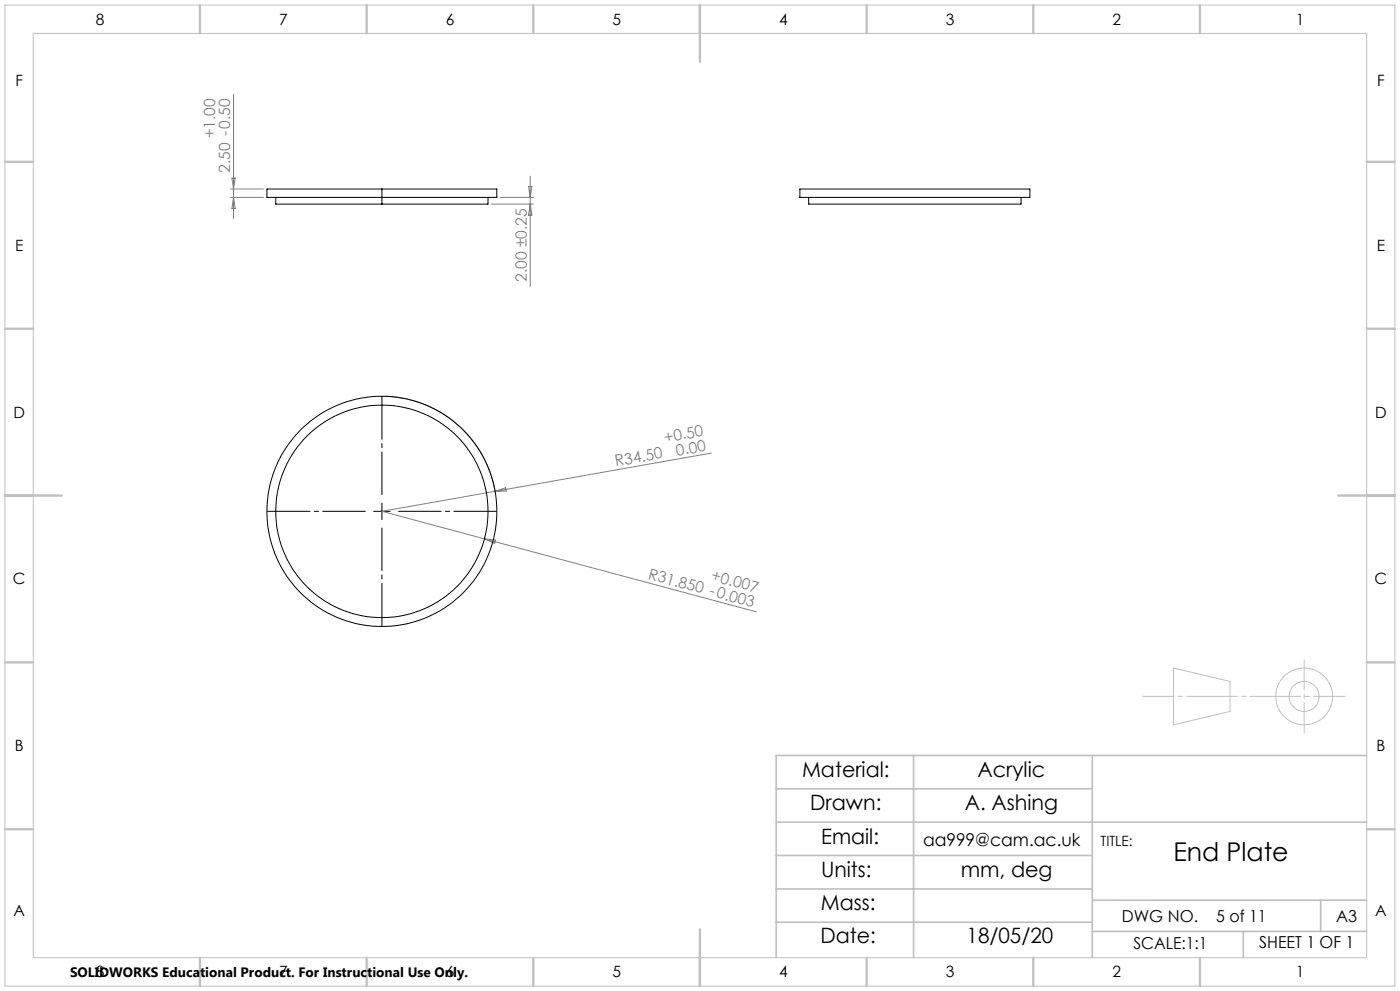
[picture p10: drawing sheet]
<svg xmlns="http://www.w3.org/2000/svg" width="420mm" height="297mm" viewBox="0 0 420 297" stroke-linecap="round" stroke-linejoin="round" font-family="sans-serif">
<g fill="none" stroke="#c0c0c0" stroke-width=".3">
<path d="M1.5 1.5h417v294h-417zM10 10h400v277h-400zM352 200.2l17 4v9l-17 4z"/>
<circle cx="391.2" cy="208.7" r="4.5"/>
<circle cx="391.2" cy="208.7" r="8.5"/>
</g>
<g fill="none" stroke="#808080" stroke-width=".3">
<path d="M70.1 28.3v37.2M69.1 56.7h10M69.1 59.2h10M69.6 53.4h1l-.5 3.3zM70.1 59.2l.5 3.3h-1zM150.1 59.2h10M158.6 55.9h1l-.5 3.3zM159.1 52.8v33M147.4 61.2h12.7M159.1 61.2l.5 3.3h-1zM115.6 118.8a34.5 34.5 0 0 1 33.1 29.4M213.4 135.8l-64.8 11.4"/>
<path d="M148.6 147.2l-34 6 30.7 8.3M148.6 147.2l3.1-1 .2 1zM145.3 161.5l81.6 21.9M145.3 161.5l3.4 .4-.3 .9z"/>
</g>
<path d="M109.6 153.2h-29.4M114.6 148.2v-29.3M114.6 158.2v29.4M119.6 153.2h29.3" fill="none" stroke="#000" stroke-width=".3" stroke-dasharray="15.2 1.3 1.3 1.3" stroke-dashoffset="2.5"/>
<g fill="none" stroke="#000" stroke-width=".3">
<path d="M80.1 56.7h68.9v2.5h-68.9zM82.7 59.2v2h31.9M114.6 56.7v4.5M146.4 59.2v2h-31.8M240 56.7h69v2.5h-69zM242.6 59.2v2h63.7v-2M112.1 153.2h5M114.6 150.8v4.9"/>
<circle cx="114.6" cy="153.2" r="34.5"/>
<circle cx="114.6" cy="153.3" r="31.8"/>
</g>
<path d="M403.5 208.7h-60.7" fill="none" stroke="#c0c0c0" stroke-width=".3" stroke-dasharray="15.2 1.3 1.3 1.3" stroke-dashoffset="5.8"/>
<path d="M391.3 197.8v21.8" fill="none" stroke="#c0c0c0" stroke-width=".3" stroke-dasharray="15.2 1.3 1.3 1.3" stroke-dashoffset="6.2"/>
<path d="M232.9 236.4h94.8M274.1 226.4v60.6M327.7 226.4v60.6M410 226.4h-177.1v60.6M232.9 246.4h177.1M232.9 256.4h94.8M232.9 266.4h94.8M232.9 276.4h94.8M327.7 279.1h82.3M373 279.1v7.9M396.2 269.8v9.3M410 269.8h-82" fill="none" stroke="#c0c0c0" stroke-width=".5"/>
<g fill="none" stroke="#c0c0c0" stroke-width=".7">
<path d="M60 1.5v8.5M110 1.5v8.5M160 1.5v8.5M210 1.5v17M260 1.5v8.5M310 1.5v8.5M360 1.5v8.5M1.5 48.5h8.5M410 48.5h8.5M1.5 98.5h8.5M410 98.5h8.5M1.5 148.5h17"/>
<path d="M401.5 148.5h17M1.5 198.5h8.5M410 198.5h8.5M1.5 248.5h8.5M410 248.5h8.5M210 278.5v17M60 287v8.5M110 287v8.5M160 287v8.5M260 287v8.5M310 287v8.5M360 287v8.5"/>
</g>
<text font-size="7.8" x="352" y="258">End Plate</text>
<g font-size="6.3">
<text x="240.6" y="232.7">Material:</text>
<text x="293.2" y="232.7">Acrylic</text>
<text x="243" y="242.7">Drawn:</text>
<text x="289.4" y="242.7">A. Ashing</text>
<text x="246.3" y="252.9">Email:</text>
<text x="246.3" y="262.7">Units:</text>
<text x="288.2" y="262.7">mm, deg</text>
<text x="246.3" y="272.7">Mass:</text>
<text x="246.2" y="282.6">Date:</text>
<text x="290" y="282.6">18/05/20</text>
</g>
<text font-size="5.3" x="276.9" y="253.4">aa999@cam.ac.uk</text>
<g font-size="4.9">
<text x="336.5" y="276.3">DWG NO.</text>
<text x="364.9" y="276.3">5 of 11</text>
<text x="400.9" y="276.3">A3</text>
<text x="340" y="284.4">SCALE:1:1</text>
<text x="377.8" y="284.2">SHEET 1 OF 1</text>
</g>
<g font-size="4.7">
<text x="28.7" y="7.4">8</text>
<text x="83.7" y="7.4">7</text>
<text x="133.7" y="7.4">6</text>
<text x="183.7" y="7.4">5</text>
<text x="233.7" y="7.4">4</text>
<text x="283.7" y="7.4">3</text>
<text x="333.7" y="7.4">2</text>
<text x="388.7" y="7.4">1</text>
<text x="4.6" y="25.9">F</text>
<text x="413.1" y="25.9">F</text>
<text x="4.5" y="75.2">E</text>
<text x="413" y="75.2">E</text>
<text x="4" y="125.2">D</text>
<text x="412.5" y="125.2">D</text>
<text x="3.9" y="175.2">C</text>
<text x="412.4" y="175.2">C</text>
<text x="4.4" y="225.2">B</text>
<text x="412.9" y="225.2">B</text>
<text x="4" y="274.4">A</text>
<text x="412.5" y="274.4">A</text>
<text x="28.7" y="292.9">8</text>
<text x="83.7" y="292.9">7</text>
<text x="133.7" y="292.9">6</text>
<text x="183.7" y="292.9">5</text>
<text x="233.7" y="292.9">4</text>
<text x="283.7" y="292.9">3</text>
<text x="333.7" y="292.9">2</text>
<text x="388.7" y="292.9">1</text>
</g>
<g font-size="4.7" fill="#808080">
<text x="64.5" y="41.4" transform="rotate(-90 64.5 41.4)">+1.00</text>
<text x="69" y="51.8" transform="rotate(-90 69 51.8)">2.50 -0.50</text>
<text x="158.1" y="84.5" transform="rotate(-90 158.1 84.5)">2.00 ±0.25</text>
<text x="199.5" y="132.6" transform="rotate(-10 199.5 132.6)">+0.50</text>
<text x="203.1" y="136.6" transform="rotate(-10 203.1 136.6)">0.00</text>
<text x="184.8" y="139.8" transform="rotate(-10 184.8 139.8)">R34.50</text>
<text x="194.3" y="173.5" transform="rotate(15 194.3 173.5)">R31.850 -0.003</text>
<text x="213.1" y="173.9" transform="rotate(15 213.1 173.9)">+0.007</text>
</g>
<text font-size="4.2" x="330.2" y="253.4">TITLE:</text>
<text font-size="4.1" x="21" y="292.8">SOLIDWORKS Educational Product. For Instructional Use Only.</text>
</svg>
